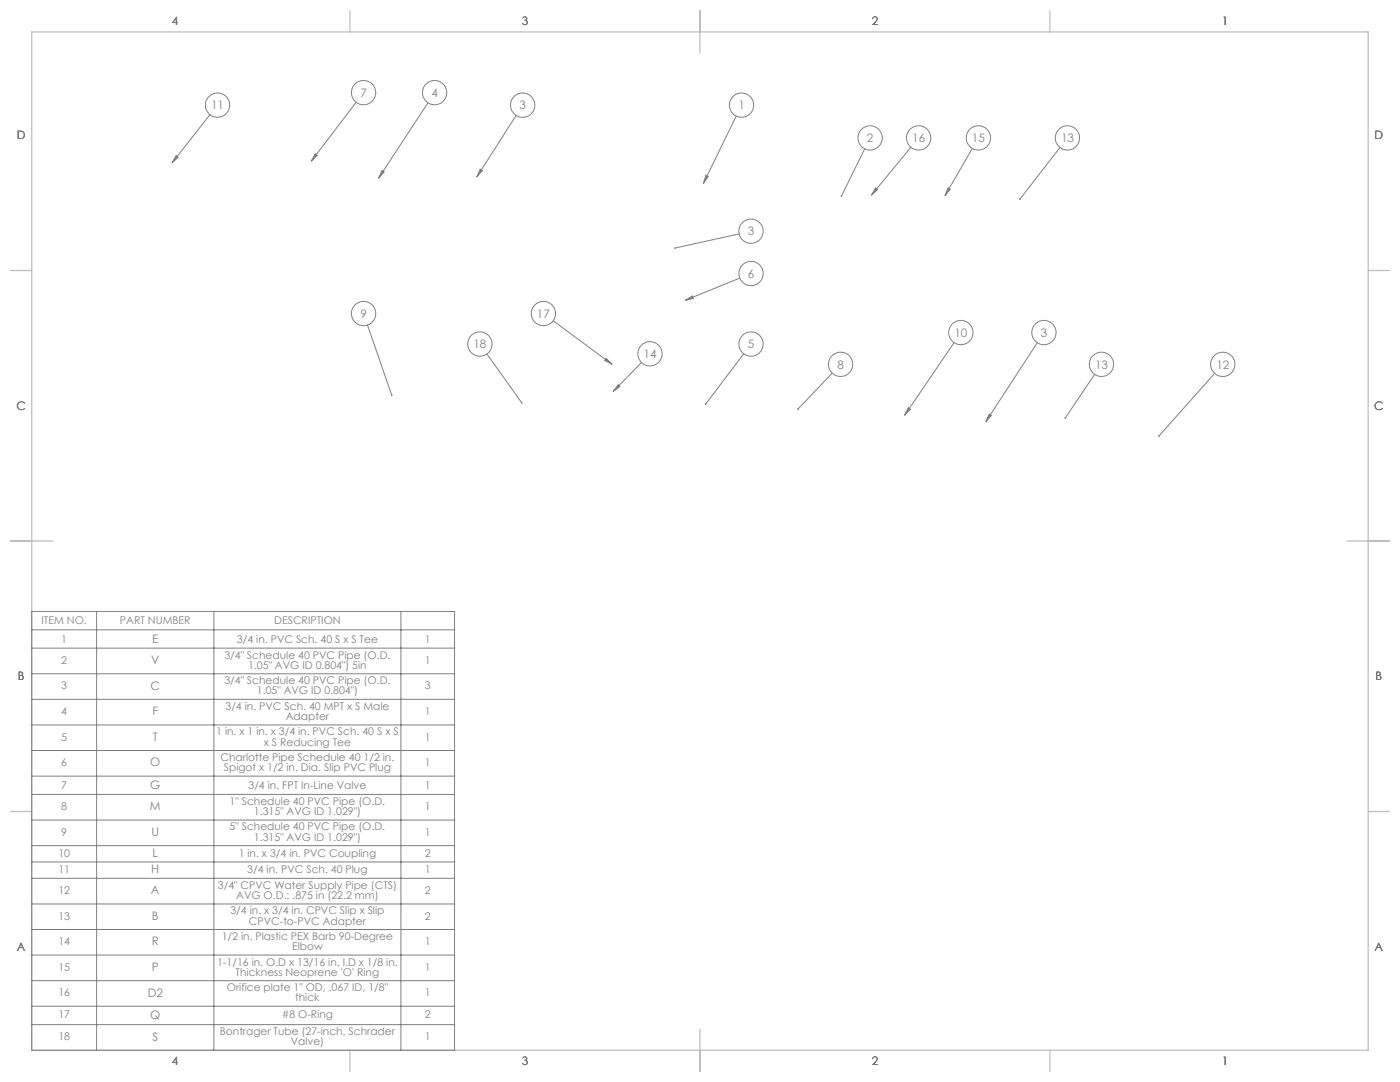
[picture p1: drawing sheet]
<svg xmlns="http://www.w3.org/2000/svg" width="559mm" height="432mm" viewBox="0 0 559 432" stroke-linecap="round" stroke-linejoin="round" font-family="sans-serif">
<g fill="none" stroke="#c0c0c0" stroke-width=".5">
<path d="M12.7 12.7h533.4v406.4h-533.4zM139.7 4.2v8.5M279.4 4.2v17M419.1 4.2v8.5M4.2 107.9h8.5M546.1 107.9h8.5M4.2 215.9h17M537.6 215.9h17M4.2 323.8h8.5M546.1 323.8h8.5M139.7 419.1v8.5M279.4 410.6v17"/>
<path d="M419.1 419.1v8.5"/>
</g>
<g fill="none" stroke="#808080" stroke-width=".4">
<path d="M83.8 45.8l-15.1 19.2M142.2 40.8l-18 23.5M170.8 41l-19.7 30.1M206 46l-15.7 24.6M293.9 46.3l-13.1 26.9M345.2 59.4l-9.4 18.9M363.6 58.8l-15.8 19.1M388.1 59.2l-10.9 18.9M423.1 58.9l-16 20.5M70.3 62.1l.8 .6-2.4 2.3zM125.8 61.4l.8 .6-2.4 2.3zM152.5 68.1l.8 .5-2.2 2.5z"/>
<path d="M191.7 67.5l.8 .6-2.2 2.5zM281.8 70l.9 .4-1.9 2.8zM349.5 75l.8 .6-2.5 2.3zM378.4 75l.9 .5-2.1 2.6zM295 93.3l-25.5 5.7M273.5 119.8l2.9-1.7 .4 1zM295.3 111l-21.8 8.8M146.7 129.7l9.7 28M220.8 128l23.5 17.4M380.8 136.7l-19.7 29M414 136.8l-20.5 31.5M194.3 141.3l13.9 19.4"/>
<path d="M241.9 143l2.4 2.4-3-1.6zM246.7 153.5l.7 .7-2.6 2zM256 144.7l-11.2 11.5M296.9 141.2l-15.3 20.2M332.2 148.9l-13.7 14.4M436.9 149.4l-11.7 17.4M484.8 149l-22.2 25M362.5 162.7l.9 .6-2.3 2.4zM394.9 165.2l.8 .6-2.2 2.5zM12.7 244h168.7v175.1h-168.7zM12.7 251.4h168.7M12.7 258.7h168.7"/>
<path d="M38.6 244v175.1M85.4 244v175.1M160 244v175.1M12.7 268.9h168.7M12.7 279.1h168.7M12.7 289.3h168.7M12.7 299.5h168.7M12.7 309.7h168.7M12.7 317h168.7M12.7 327.3h168.7M12.7 337.5h168.7M12.7 344h168.7"/>
<path d="M12.7 350.5h168.7M12.7 360.8h168.7M12.7 370.9h168.7M12.7 381.1h168.7M12.7 391.4h168.7M12.7 401.6h168.7M12.7 408.9h168.7"/>
<circle cx="145.1" cy="37" r="4.8"/>
<circle cx="173.5" cy="37" r="4.8"/>
<circle cx="86.8" cy="42" r="4.8"/>
<circle cx="208.6" cy="42" r="4.8"/>
<circle cx="296" cy="42" r="4.8"/>
<circle cx="347.3" cy="55" r="4.8"/>
<circle cx="366.7" cy="55" r="4.8"/>
<circle cx="390.5" cy="55" r="4.8"/>
<circle cx="426.1" cy="55" r="4.8"/>
<circle cx="299.8" cy="92.3" r="4.8"/>
<circle cx="299.8" cy="109.1" r="4.8"/>
<circle cx="145.1" cy="125.1" r="4.8"/>
<circle cx="191.5" cy="137.3" r="4.8"/>
<circle cx="216.9" cy="125.1" r="4.8"/>
<circle cx="299.8" cy="137.3" r="4.8"/>
<circle cx="383.5" cy="132.7" r="4.8"/>
<circle cx="416.7" cy="132.7" r="4.8"/>
<circle cx="259.4" cy="141.2" r="4.8"/>
<circle cx="335.5" cy="145.4" r="4.8"/>
<circle cx="439.7" cy="145.4" r="4.8"/>
<circle cx="488.1" cy="145.4" r="4.8"/>
</g>
<path d="M462.4 173.7v.5l.2-.2-.2 .2a.34 .34 0 0 0 .4 0 .34 .34 0 0 0 0-.4 .34 .34 0 0 0-.4-.1zM191.7 67.5l.8 .6-2.2 2.5zM318.2 163.1l.1 .4 .2-.2-.2 .2a.34 .34 0 0 0 .5 0 .34 .34 0 0 0-.1-.5 .34 .34 0 0 0-.5 .1zM406.9 79.2v.5l.2-.3-.2 .3a.34 .34 0 0 0 .4 0 .34 .34 0 0 0 0-.5 .34 .34 0 0 0-.4 0zM425 166.5v.5a.34 .34 0 0 0 .5-.2 .34 .34 0 0 0-.5-.3zM281.8 70l.9 .4-1.9 2.8zM152.5 68.1l.8 .5-2.2 2.5zM125.8 61.4l.8 .6-2.4 2.3zM70.3 62.1l.8 .6-2.4 2.3zM281.3 161.1v.5l.3-.2-.2 .2a.34 .34 0 0 0 .5-.1 .34 .34 0 0 0-.1-.5 .34 .34 0 0 0-.5 .1zM362.5 162.7l.9 .6-2.3 2.4zM394.9 165.2l.8 .6-2.2 2.5zM269.2 98.7l-.1 .4 .4-.1-.4 .1a.34 .34 0 0 0 .5 .2 .34 .34 0 0 0 .1-.5 .34 .34 0 0 0-.5-.1zM273.5 119.8l2.9-1.7 .4 1zM378.4 75l.9 .5-2.1 2.6zM241.9 143l2.4 2.4-3-1.6zM246.7 153.5l.7 .7-2.6 2zM208 160.5v.4l.5 .1-.3-.3 .3 .3v-.5zM335.6 78l.1 .6a.34 .34 0 0 0 .5-.4 .34 .34 0 0 0-.6-.2zM156.1 157.4v.6h.4l-.1-.3 .2 .3 .1-.4zM349.5 75l.8 .6-2.5 2.3z" fill="#808080"/>
<g font-size="4.7">
<text x="68.5" y="10.1">4</text>
<text x="208.2" y="10.1">3</text>
<text x="347.9" y="10.1">2</text>
<text x="487.7" y="10.1">1</text>
<text x="6.7" y="55.7">D</text>
<text x="548.6" y="55.7">D</text>
<text x="6.5" y="163.6">C</text>
<text x="548.4" y="163.6">C</text>
<text x="7.1" y="271.5">B</text>
<text x="549" y="271.5">B</text>
<text x="6.7" y="379.5">A</text>
<text x="548.6" y="379.5">A</text>
<text x="68.5" y="425">4</text>
<text x="208.2" y="425">3</text>
<text x="347.9" y="425">2</text>
<text x="487.7" y="425">1</text>
</g>
<g font-size="4.7" fill="#808080">
<text x="143.8" y="38.7">7</text>
<text x="172.2" y="38.7">4</text>
<text x="84.2" y="43.6">11</text>
<text x="207.3" y="43.6">3</text>
<text x="294.7" y="43.6">1</text>
<text x="346" y="56.7">2</text>
<text x="364.1" y="56.7">16</text>
<text x="388" y="56.7">15</text>
<text x="423.5" y="56.7">13</text>
<text x="298.5" y="94">3</text>
<text x="298.5" y="110.8">6</text>
<text x="143.8" y="126.8">9</text>
<text x="214.3" y="126.8">17</text>
<text x="381" y="134.4">10</text>
<text x="415.4" y="134.4">3</text>
<text x="189" y="139">18</text>
<text x="256.9" y="142.9">14</text>
<text x="298.5" y="139">5</text>
<text x="334.2" y="147.1">8</text>
<text x="437.1" y="147.1">13</text>
<text x="485.5" y="147.1">12</text>
<text x="60.7" y="256.7">E</text>
<text x="60.4" y="265">V</text>
<text x="60.1" y="275.2">C</text>
<text x="60.9" y="285.4">F</text>
<text x="61" y="295.6">T</text>
<text x="60" y="305.9">O</text>
<text x="60" y="315">G</text>
<text x="59.8" y="323.4">M</text>
<text x="60.5" y="333.6">U</text>
<text x="60.9" y="342">L</text>
<text x="60.4" y="348.5">H</text>
<text x="60.3" y="356.9">A</text>
<text x="60.7" y="367.1">B</text>
<text x="60.6" y="377.3">R</text>
<text x="60.6" y="387.5">P</text>
<text x="59" y="397.7">D2</text>
<text x="60" y="406.5">Q</text>
<text x="60.8" y="415.2">S</text>
</g>
<g font-size="4.2" fill="#808080">
<text x="16.6" y="249.2">ITEM NO.</text>
<text x="47.9" y="249.2">PART NUMBER</text>
<text x="109.4" y="249.2">DESCRIPTION</text>
<text x="24.5" y="256.5">1</text>
<text x="94.6" y="256.5">3/4 in. PVC Sch. 40 S x S Tee</text>
<text x="169.6" y="256.5">1</text>
<text x="89.6" y="262.8">3/4&quot; Schedule 40 PVC Pipe (O.D.</text>
<text x="24.5" y="264.9">2</text>
<text x="99.1" y="266.9">1.05&quot; AVG ID 0.804&quot;) 5in</text>
<text x="169.6" y="264.9">1</text>
<text x="24.5" y="275.1">3</text>
<text x="89.6" y="273.1">3/4&quot; Schedule 40 PVC Pipe (O.D.</text>
<text x="169.6" y="275.1">3</text>
<text x="102.5" y="277.2">1.05&quot; AVG ID 0.804&quot;)</text>
<text x="24.5" y="285.3">4</text>
<text x="90" y="283.3">3/4 in. PVC Sch. 40 MPT x S Male</text>
<text x="114.1" y="287.4">Adapter</text>
<text x="169.6" y="285.3">1</text>
<text x="86.3" y="293.5">1 in. x 1 in. x 3/4 in. PVC Sch. 40 S x S</text>
<text x="24.5" y="295.5">5</text>
<text x="105.3" y="297.6">x S Reducing Tee</text>
<text x="169.6" y="295.5">1</text>
<text x="24.5" y="305.7">6</text>
<text x="88" y="303.7">Charlotte Pipe Schedule 40 1/2 in.</text>
<text x="169.6" y="305.7">1</text>
<text x="89.4" y="307.8">Spigot x 1/2 in. Dia. Slip PVC Plug</text>
<text x="24.5" y="314.9">7</text>
<text x="99.2" y="314.9">3/4 in. FPT In-Line Valve</text>
<text x="169.6" y="314.9">1</text>
<text x="24.5" y="323.3">8</text>
<text x="91.7" y="321.2">1&quot; Schedule 40 PVC Pipe (O.D.</text>
<text x="169.6" y="323.3">1</text>
<text x="101.4" y="325.3">1.315&quot; AVG ID 1.029&quot;)</text>
<text x="24.5" y="333.5">9</text>
<text x="91.7" y="331.4">5&quot; Schedule 40 PVC Pipe (O.D.</text>
<text x="101.4" y="335.5">1.315&quot; AVG ID 1.029&quot;)</text>
<text x="169.6" y="333.5">1</text>
<text x="23.3" y="341.9">10</text>
<text x="95.3" y="341.9">1 in. x 3/4 in. PVC Coupling</text>
<text x="169.6" y="341.9">2</text>
<text x="23.3" y="348.4">11</text>
<text x="98.7" y="348.4">3/4 in. PVC Sch. 40 Plug</text>
<text x="169.6" y="348.4">1</text>
<text x="23.3" y="356.7">12</text>
<text x="86.9" y="354.7">3/4&quot; CPVC Water Supply Pipe (CTS)</text>
<text x="94.3" y="358.8">AVG O.D.: .875 in (22.2 mm)</text>
<text x="169.6" y="356.7">2</text>
<text x="92" y="364.9">3/4 in. x 3/4 in. CPVC Slip x Slip</text>
<text x="23.3" y="367">13</text>
<text x="99.3" y="369">CPVC-to-PVC Adapter</text>
<text x="169.6" y="367">2</text>
<text x="23.3" y="377.2">14</text>
<text x="88.5" y="375.1">1/2 in. Plastic PEX Barb 90-Degree</text>
<text x="169.6" y="377.2">1</text>
<text x="116.6" y="379.2">Elbow</text>
<text x="23.3" y="387.4">15</text>
<text x="86.7" y="385.3">1-1/16 in. O.D x 13/16 in. I.D x 1/8 in.</text>
<text x="94" y="389.4">Thickness Neoprene 'O' Ring</text>
<text x="169.6" y="387.4">1</text>
<text x="90.6" y="395.5">Orifice plate 1&quot; OD, .067 ID, 1/8&quot;</text>
<text x="23.3" y="397.6">16</text>
<text x="117.9" y="399.6">thick</text>
<text x="169.6" y="397.6">1</text>
<text x="23.3" y="406.4">17</text>
<text x="112.5" y="406.4">#8 O-Ring</text>
<text x="169.6" y="406.4">2</text>
<text x="87.8" y="413.1">Bontrager Tube (27-inch, Schrader</text>
<text x="23.3" y="415.1">18</text>
<text x="116" y="417.2">Valve)</text>
<text x="169.6" y="415.1">1</text>
</g>
</svg>
